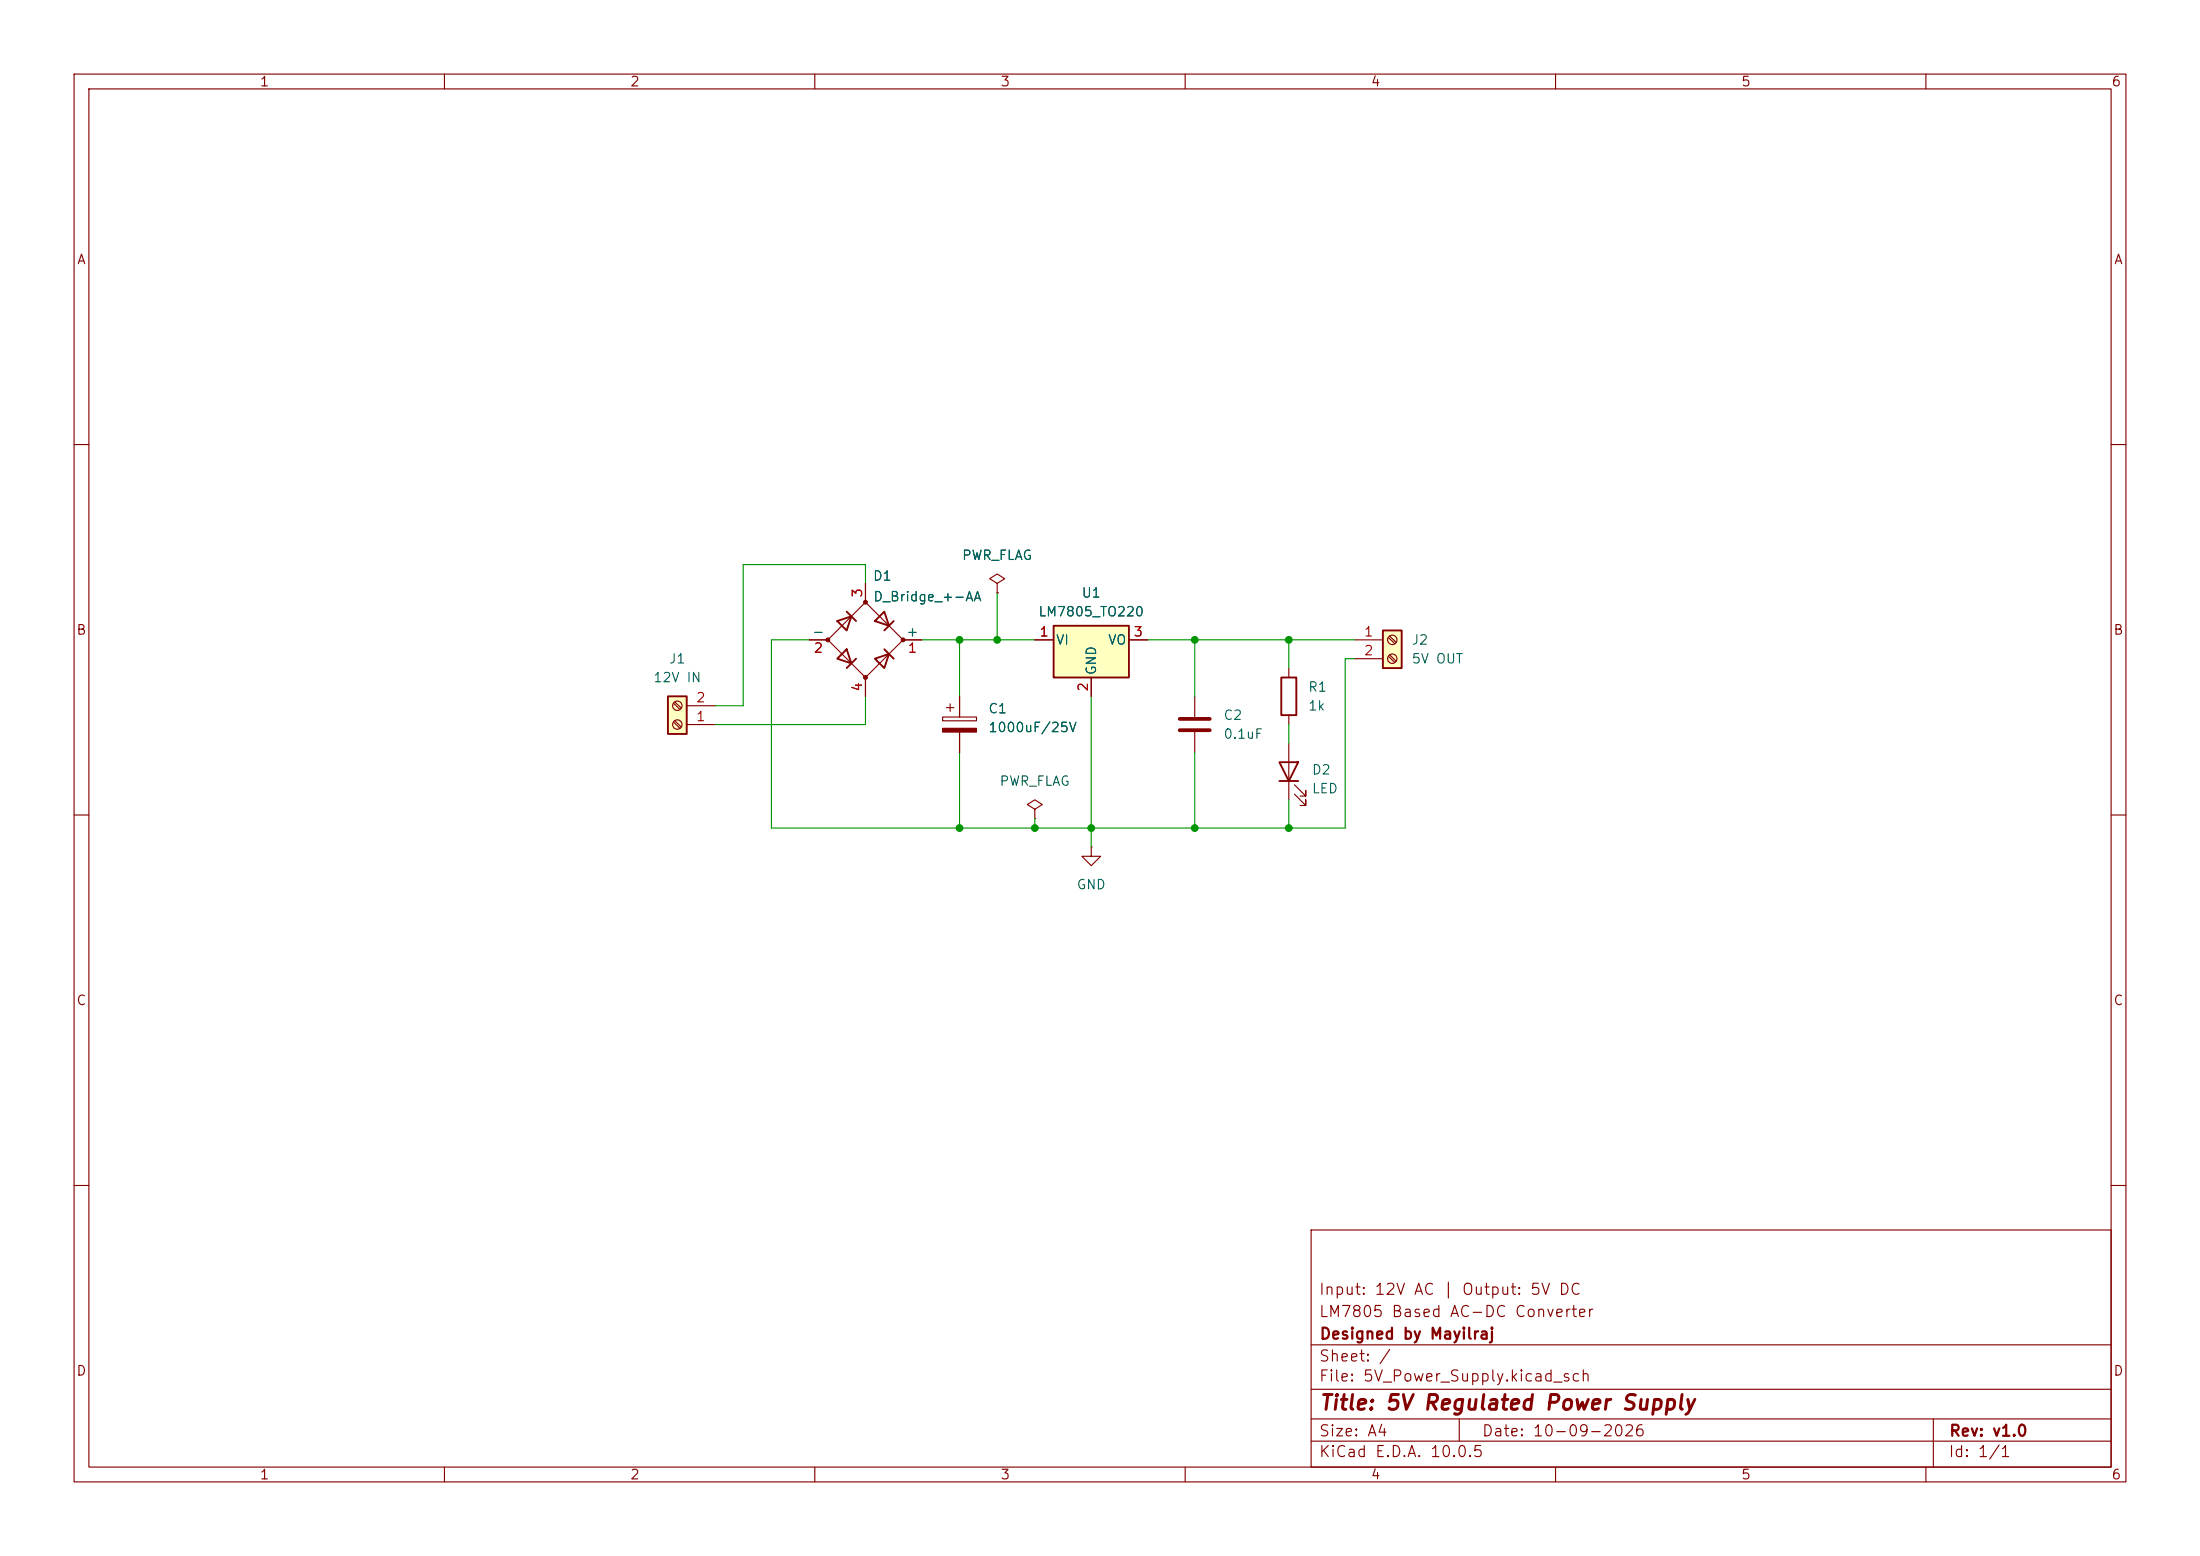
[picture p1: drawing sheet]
(kicad_sch
 (version 20260306)
 (generator "eeschema")
 (generator_version "10.0")
 (paper "A4")
 (title_block
  (title "5V Regulated Power Supply")
  (date "10-09-2026")
  (rev "v1.0")
  (company "Designed by Mayilraj ")
  (comment 1 "LM7805 Based AC-DC Converter")
  (comment 2 "Input: 12V AC | Output: 5V DC"))
 (lib_symbols
  (symbol "Connector:Screw_Terminal_01x02"
   (pin_names
    (offset 1.016) (hide yes)) (exclude_from_sim no) (in_bom yes) (on_board yes)
   (in_pos_files yes)
   (duplicate_pin_numbers_are_jumpers no)
   (property "Reference" "J" (at 0 2.54 0) (show_name no) (do_not_autoplace no) (effects (font (size 1.27 1.27))))
   (property "Value" "Screw_Terminal_01x02" (at 0 -5.08 0) (show_name no) (do_not_autoplace no) (effects (font (size 1.27 1.27))))
   (property "Footprint" "" (at 0 0 0) (show_name no) (do_not_autoplace no) (hide yes) (effects (font (size 1.27 1.27))))
   (property "Datasheet" "" (at 0 0 0) (show_name no) (do_not_autoplace no) (hide yes) (effects (font (size 1.27 1.27))))
   (property "Description" "Generic screw terminal, single row, 01x02, script generated (kicad-library-utils/schlib/autogen/connector/)" (at 0 0 0) (show_name no) (do_not_autoplace no) (hide yes) (effects (font (size 1.27 1.27))))
   (symbol "Screw_Terminal_01x02_1_1"
    (rectangle (start -1.27 1.27) (end 1.27 -3.81) (stroke (width 0.254) (type default)) (fill (type background)))
    (polyline (pts (xy -0.5334 0.3302) (xy 0.3302 -0.508)) (stroke (width 0.1524) (type default)) (fill (type none)))
    (polyline (pts (xy -0.5334 -2.2098) (xy 0.3302 -3.048)) (stroke (width 0.1524) (type default)) (fill (type none)))
    (polyline (pts (xy -0.3556 0.508) (xy 0.508 -0.3302)) (stroke (width 0.1524) (type default)) (fill (type none)))
    (polyline (pts (xy -0.3556 -2.032) (xy 0.508 -2.8702)) (stroke (width 0.1524) (type default)) (fill (type none)))
    (circle (center 0 0) (radius 0.635) (stroke (width 0.1524) (type default)) (fill (type none)))
    (circle (center 0 -2.54) (radius 0.635) (stroke (width 0.1524) (type default)) (fill (type none)))
    (pin passive line (at -5.08 0 0) (length 3.81) (name "Pin_1" (effects (font (size 1.27 1.27)))) (number "1" (effects (font (size 1.27 1.27)))))
    (pin passive line (at -5.08 -2.54 0) (length 3.81) (name "Pin_2" (effects (font (size 1.27 1.27)))) (number "2" (effects (font (size 1.27 1.27))))))
   (embedded_fonts no))
  (symbol "Device:C"
   (pin_numbers (hide yes))
   (pin_names
    (offset 0.254)) (exclude_from_sim no) (in_bom yes) (on_board yes)
   (in_pos_files yes)
   (duplicate_pin_numbers_are_jumpers no)
   (property "Reference" "C" (at 0.635 2.54 0) (show_name no) (do_not_autoplace no) (effects (font (size 1.27 1.27)) (justify left)))
   (property "Value" "C" (at 0.635 -2.54 0) (show_name no) (do_not_autoplace no) (effects (font (size 1.27 1.27)) (justify left)))
   (property "Footprint" "" (at 0.9652 -3.81 0) (show_name no) (do_not_autoplace no) (hide yes) (effects (font (size 1.27 1.27))))
   (property "Datasheet" "" (at 0 0 0) (show_name no) (do_not_autoplace no) (hide yes) (effects (font (size 1.27 1.27))))
   (property "Description" "Unpolarized capacitor" (at 0 0 0) (show_name no) (do_not_autoplace no) (hide yes) (effects (font (size 1.27 1.27))))
   (symbol "C_0_1"
    (polyline (pts (xy -2.032 0.762) (xy 2.032 0.762)) (stroke (width 0.508) (type default)) (fill (type none)))
    (polyline (pts (xy -2.032 -0.762) (xy 2.032 -0.762)) (stroke (width 0.508) (type default)) (fill (type none))))
   (symbol "C_1_1"
    (pin passive line (at 0 3.81 270) (length 2.794) (name "" (effects (font (size 1.27 1.27)))) (number "1" (effects (font (size 1.27 1.27)))))
    (pin passive line (at 0 -3.81 90) (length 2.794) (name "" (effects (font (size 1.27 1.27)))) (number "2" (effects (font (size 1.27 1.27))))))
   (embedded_fonts no))
  (symbol "Device:C_Polarized"
   (pin_numbers (hide yes))
   (pin_names
    (offset 0.254)) (exclude_from_sim no) (in_bom yes) (on_board yes)
   (in_pos_files yes)
   (duplicate_pin_numbers_are_jumpers no)
   (property "Reference" "C" (at 0.635 2.54 0) (show_name no) (do_not_autoplace no) (effects (font (size 1.27 1.27)) (justify left)))
   (property "Value" "C_Polarized" (at 0.635 -2.54 0) (show_name no) (do_not_autoplace no) (effects (font (size 1.27 1.27)) (justify left)))
   (property "Footprint" "" (at 0.9652 -3.81 0) (show_name no) (do_not_autoplace no) (hide yes) (effects (font (size 1.27 1.27))))
   (property "Datasheet" "" (at 0 0 0) (show_name no) (do_not_autoplace no) (hide yes) (effects (font (size 1.27 1.27))))
   (property "Description" "Polarized capacitor" (at 0 0 0) (show_name no) (do_not_autoplace no) (hide yes) (effects (font (size 1.27 1.27))))
   (symbol "C_Polarized_0_1"
    (rectangle (start -2.286 0.508) (end 2.286 1.016) (stroke (width 0) (type default)) (fill (type none)))
    (polyline (pts (xy -1.778 2.286) (xy -0.762 2.286)) (stroke (width 0) (type default)) (fill (type none)))
    (polyline (pts (xy -1.27 2.794) (xy -1.27 1.778)) (stroke (width 0) (type default)) (fill (type none)))
    (rectangle (start 2.286 -0.508) (end -2.286 -1.016) (stroke (width 0) (type default)) (fill (type outline))))
   (symbol "C_Polarized_1_1"
    (pin passive line (at 0 3.81 270) (length 2.794) (name "" (effects (font (size 1.27 1.27)))) (number "1" (effects (font (size 1.27 1.27)))))
    (pin passive line (at 0 -3.81 90) (length 2.794) (name "" (effects (font (size 1.27 1.27)))) (number "2" (effects (font (size 1.27 1.27))))))
   (embedded_fonts no))
  (symbol "Device:D_Bridge_+-AA"
   (pin_names
    (offset 0)) (exclude_from_sim no) (in_bom yes) (on_board yes)
   (in_pos_files yes)
   (duplicate_pin_numbers_are_jumpers no)
   (property "Reference" "D" (at 2.54 6.985 0) (show_name no) (do_not_autoplace no) (effects (font (size 1.27 1.27)) (justify left)))
   (property "Value" "D_Bridge_+-AA" (at 2.54 5.08 0) (show_name no) (do_not_autoplace no) (effects (font (size 1.27 1.27)) (justify left)))
   (property "Footprint" "" (at 0 0 0) (show_name no) (do_not_autoplace no) (hide yes) (effects (font (size 1.27 1.27))))
   (property "Datasheet" "" (at 0 0 0) (show_name no) (do_not_autoplace no) (hide yes) (effects (font (size 1.27 1.27))))
   (property "Description" "Diode bridge, +ve/-ve/AC/AC" (at 0 0 0) (show_name no) (do_not_autoplace no) (hide yes) (effects (font (size 1.27 1.27))))
   (symbol "D_Bridge_+-AA_0_1"
    (circle (center -5.08 0) (radius 0.254) (stroke (width 0) (type default)) (fill (type outline)))
    (polyline (pts (xy -5.08 0) (xy 0 -5.08) (xy 5.08 0) (xy 0 5.08) (xy -5.08 0)) (stroke (width 0) (type default)) (fill (type none)))
    (polyline (pts (xy -3.81 2.54) (xy -2.54 1.27) (xy -1.905 3.175) (xy -3.81 2.54)) (stroke (width 0.254) (type default)) (fill (type none)))
    (polyline (pts (xy -2.54 3.81) (xy -1.27 2.54)) (stroke (width 0.254) (type default)) (fill (type none)))
    (polyline (pts (xy -2.54 -1.27) (xy -3.81 -2.54) (xy -1.905 -3.175) (xy -2.54 -1.27)) (stroke (width 0.254) (type default)) (fill (type none)))
    (polyline (pts (xy -1.27 -2.54) (xy -2.54 -3.81)) (stroke (width 0.254) (type default)) (fill (type none)))
    (circle (center 0 5.08) (radius 0.254) (stroke (width 0) (type default)) (fill (type outline)))
    (circle (center 0 -5.08) (radius 0.254) (stroke (width 0) (type default)) (fill (type outline)))
    (polyline (pts (xy 1.27 2.54) (xy 2.54 3.81) (xy 3.175 1.905) (xy 1.27 2.54)) (stroke (width 0.254) (type default)) (fill (type none)))
    (polyline (pts (xy 2.54 1.27) (xy 3.81 2.54)) (stroke (width 0.254) (type default)) (fill (type none)))
    (polyline (pts (xy 2.54 -1.27) (xy 3.81 -2.54)) (stroke (width 0.254) (type default)) (fill (type none)))
    (polyline (pts (xy 3.175 -1.905) (xy 1.27 -2.54) (xy 2.54 -3.81) (xy 3.175 -1.905)) (stroke (width 0.254) (type default)) (fill (type none)))
    (circle (center 5.08 0) (radius 0.254) (stroke (width 0) (type default)) (fill (type outline))))
   (symbol "D_Bridge_+-AA_1_1"
    (pin passive line (at 7.62 0 180) (length 2.54) (name "+" (effects (font (size 1.27 1.27)))) (number "1" (effects (font (size 1.27 1.27)))))
    (pin passive line (at -7.62 0 0) (length 2.54) (name "-" (effects (font (size 1.27 1.27)))) (number "2" (effects (font (size 1.27 1.27)))))
    (pin passive line (at 0 7.62 270) (length 2.54) (name "" (effects (font (size 1.27 1.27)))) (number "3" (effects (font (size 1.27 1.27)))))
    (pin passive line (at 0 -7.62 90) (length 2.54) (name "" (effects (font (size 1.27 1.27)))) (number "4" (effects (font (size 1.27 1.27))))))
   (embedded_fonts no))
  (symbol "Device:LED"
   (pin_numbers (hide yes))
   (pin_names
    (offset 1.016) (hide yes)) (exclude_from_sim no) (in_bom yes) (on_board yes)
   (in_pos_files yes)
   (duplicate_pin_numbers_are_jumpers no)
   (property "Reference" "D" (at 0 2.54 0) (show_name no) (do_not_autoplace no) (effects (font (size 1.27 1.27))))
   (property "Value" "LED" (at 0 -2.54 0) (show_name no) (do_not_autoplace no) (effects (font (size 1.27 1.27))))
   (property "Footprint" "" (at 0 0 0) (show_name no) (do_not_autoplace no) (hide yes) (effects (font (size 1.27 1.27))))
   (property "Datasheet" "" (at 0 0 0) (show_name no) (do_not_autoplace no) (hide yes) (effects (font (size 1.27 1.27))))
   (property "Description" "Light emitting diode" (at 0 0 0) (show_name no) (do_not_autoplace no) (hide yes) (effects (font (size 1.27 1.27))))
   (property "Sim.Pins" "1=K 2=A" (at 0 0 0) (show_name no) (do_not_autoplace no) (hide yes) (effects (font (size 1.27 1.27))))
   (symbol "LED_0_1"
    (polyline (pts (xy -3.048 -0.762) (xy -4.572 -2.286) (xy -3.81 -2.286) (xy -4.572 -2.286) (xy -4.572 -1.524)) (stroke (width 0) (type default)) (fill (type none)))
    (polyline (pts (xy -1.778 -0.762) (xy -3.302 -2.286) (xy -2.54 -2.286) (xy -3.302 -2.286) (xy -3.302 -1.524)) (stroke (width 0) (type default)) (fill (type none)))
    (polyline (pts (xy -1.27 0) (xy 1.27 0)) (stroke (width 0) (type default)) (fill (type none)))
    (polyline (pts (xy -1.27 -1.27) (xy -1.27 1.27)) (stroke (width 0.254) (type default)) (fill (type none)))
    (polyline (pts (xy 1.27 -1.27) (xy 1.27 1.27) (xy -1.27 0) (xy 1.27 -1.27)) (stroke (width 0.254) (type default)) (fill (type none))))
   (symbol "LED_1_1"
    (pin passive line (at -3.81 0 0) (length 2.54) (name "K" (effects (font (size 1.27 1.27)))) (number "1" (effects (font (size 1.27 1.27)))))
    (pin passive line (at 3.81 0 180) (length 2.54) (name "A" (effects (font (size 1.27 1.27)))) (number "2" (effects (font (size 1.27 1.27))))))
   (embedded_fonts no))
  (symbol "Device:R"
   (pin_numbers (hide yes))
   (pin_names
    (offset 0)) (exclude_from_sim no) (in_bom yes) (on_board yes)
   (in_pos_files yes)
   (duplicate_pin_numbers_are_jumpers no)
   (property "Reference" "R" (at 2.032 0 90) (show_name no) (do_not_autoplace no) (effects (font (size 1.27 1.27))))
   (property "Value" "R" (at 0 0 90) (show_name no) (do_not_autoplace no) (effects (font (size 1.27 1.27))))
   (property "Footprint" "" (at -1.778 0 90) (show_name no) (do_not_autoplace no) (hide yes) (effects (font (size 1.27 1.27))))
   (property "Datasheet" "" (at 0 0 0) (show_name no) (do_not_autoplace no) (hide yes) (effects (font (size 1.27 1.27))))
   (property "Description" "Resistor" (at 0 0 0) (show_name no) (do_not_autoplace no) (hide yes) (effects (font (size 1.27 1.27))))
   (symbol "R_0_1"
    (rectangle (start -1.016 -2.54) (end 1.016 2.54) (stroke (width 0.254) (type default)) (fill (type none))))
   (symbol "R_1_1"
    (pin passive line (at 0 3.81 270) (length 1.27) (name "" (effects (font (size 1.27 1.27)))) (number "1" (effects (font (size 1.27 1.27)))))
    (pin passive line (at 0 -3.81 90) (length 1.27) (name "" (effects (font (size 1.27 1.27)))) (number "2" (effects (font (size 1.27 1.27))))))
   (embedded_fonts no))
  (symbol "Regulator_Linear:LM7805_TO220"
   (pin_names
    (offset 0.254)) (exclude_from_sim no) (in_bom yes) (on_board yes)
   (in_pos_files yes)
   (duplicate_pin_numbers_are_jumpers no)
   (property "Reference" "U" (at -3.81 3.175 0) (show_name no) (do_not_autoplace no) (effects (font (size 1.27 1.27))))
   (property "Value" "LM7805_TO220" (at 0 3.175 0) (show_name no) (do_not_autoplace no) (effects (font (size 1.27 1.27)) (justify left)))
   (property "Footprint" "Package_TO_SOT_THT:TO-220-3_Vertical" (at 0 5.715 0) (show_name no) (do_not_autoplace no) (hide yes) (effects (font (size 1.27 1.27)
    (italic yes))))
   (property "Datasheet" "https://www.onsemi.cn/PowerSolutions/document/MC7800-D.PDF" (at 0 -1.27 0) (show_name no) (do_not_autoplace no) (hide yes) (effects (font (size 1.27 1.27))))
   (property "Description" "Positive 1A 35V Linear Regulator, Fixed Output 5V, TO-220" (at 0 0 0) (show_name no) (do_not_autoplace no) (hide yes) (effects (font (size 1.27 1.27))))
   (symbol "LM7805_TO220_0_1"
    (rectangle (start -5.08 1.905) (end 5.08 -5.08) (stroke (width 0.254) (type default)) (fill (type background))))
   (symbol "LM7805_TO220_1_1"
    (pin power_in line (at -7.62 0 0) (length 2.54) (name "VI" (effects (font (size 1.27 1.27)))) (number "1" (effects (font (size 1.27 1.27)))))
    (pin power_in line (at 0 -7.62 90) (length 2.54) (name "GND" (effects (font (size 1.27 1.27)))) (number "2" (effects (font (size 1.27 1.27)))))
    (pin power_out line (at 7.62 0 180) (length 2.54) (name "VO" (effects (font (size 1.27 1.27)))) (number "3" (effects (font (size 1.27 1.27))))))
   (embedded_fonts no))
  (symbol "power:GND"
   (power global)
   (pin_numbers (hide yes))
   (pin_names
    (offset 0) (hide yes)) (exclude_from_sim no) (in_bom yes) (on_board yes)
   (in_pos_files yes)
   (duplicate_pin_numbers_are_jumpers no)
   (property "Reference" "#PWR" (at 0 -6.35 0) (show_name no) (do_not_autoplace no) (hide yes) (effects (font (size 1.27 1.27))))
   (property "Value" "GND" (at 0 -3.81 0) (show_name no) (do_not_autoplace no) (effects (font (size 1.27 1.27))))
   (property "Footprint" "" (at 0 0 0) (show_name no) (do_not_autoplace no) (hide yes) (effects (font (size 1.27 1.27))))
   (property "Datasheet" "" (at 0 0 0) (show_name no) (do_not_autoplace no) (hide yes) (effects (font (size 1.27 1.27))))
   (property "Description" "Power symbol creates a global label with name \"GND\" , ground" (at 0 0 0) (show_name no) (do_not_autoplace no) (hide yes) (effects (font (size 1.27 1.27))))
   (symbol "GND_0_1"
    (polyline (pts (xy 0 0) (xy 0 -1.27) (xy 1.27 -1.27) (xy 0 -2.54) (xy -1.27 -1.27) (xy 0 -1.27)) (stroke (width 0) (type default)) (fill (type none))))
   (symbol "GND_1_1"
    (pin power_in line (at 0 0 270) (length 0) (name "" (effects (font (size 1.27 1.27)))) (number "1" (effects (font (size 1.27 1.27))))))
   (embedded_fonts no))
  (symbol "power:PWR_FLAG"
   (power global)
   (pin_numbers (hide yes))
   (pin_names
    (offset 0) (hide yes)) (exclude_from_sim no) (in_bom yes) (on_board yes)
   (in_pos_files yes)
   (duplicate_pin_numbers_are_jumpers no)
   (property "Reference" "#FLG" (at 0 1.905 0) (show_name no) (do_not_autoplace no) (hide yes) (effects (font (size 1.27 1.27))))
   (property "Value" "PWR_FLAG" (at 0 3.81 0) (show_name no) (do_not_autoplace no) (effects (font (size 1.27 1.27))))
   (property "Footprint" "" (at 0 0 0) (show_name no) (do_not_autoplace no) (hide yes) (effects (font (size 1.27 1.27))))
   (property "Datasheet" "" (at 0 0 0) (show_name no) (do_not_autoplace no) (hide yes) (effects (font (size 1.27 1.27))))
   (property "Description" "Special symbol for telling ERC where power comes from" (at 0 0 0) (show_name no) (do_not_autoplace no) (hide yes) (effects (font (size 1.27 1.27))))
   (symbol "PWR_FLAG_0_0"
    (pin power_out line (at 0 0 90) (length 0) (name "" (effects (font (size 1.27 1.27)))) (number "1" (effects (font (size 1.27 1.27))))))
   (symbol "PWR_FLAG_0_1"
    (polyline (pts (xy 0 0) (xy 0 1.27) (xy -1.016 1.905) (xy 0 2.54) (xy 1.016 1.905) (xy 0 1.27)) (stroke (width 0) (type default)) (fill (type none))))
   (embedded_fonts no)))
 (junction
  (at 147.32 111.76)
  (diameter 0)
  (color 0 0 0 0))
 (junction
  (at 173.99 86.36)
  (diameter 0)
  (color 0 0 0 0))
 (junction
  (at 129.54 111.76)
  (diameter 0)
  (color 0 0 0 0))
 (junction
  (at 173.99 111.76)
  (diameter 0)
  (color 0 0 0 0))
 (junction
  (at 129.54 86.36)
  (diameter 0)
  (color 0 0 0 0))
 (junction
  (at 134.62 86.36)
  (diameter 0)
  (color 0 0 0 0))
 (junction
  (at 161.29 111.76)
  (diameter 0)
  (color 0 0 0 0))
 (junction
  (at 139.7 111.76)
  (diameter 0)
  (color 0 0 0 0))
 (junction
  (at 161.29 86.36)
  (diameter 0)
  (color 0 0 0 0))
 (wire
  (pts (xy 173.99 86.36) (xy 182.88 86.36))
  (stroke (width 0) (type default)))
 (wire
  (pts (xy 173.99 111.76) (xy 181.61 111.76))
  (stroke (width 0) (type default)))
 (wire
  (pts (xy 134.62 86.36) (xy 139.7 86.36))
  (stroke (width 0) (type default)))
 (wire
  (pts (xy 116.84 76.2) (xy 116.84 78.74))
  (stroke (width 0) (type default)))
 (wire
  (pts (xy 109.22 86.36) (xy 104.14 86.36))
  (stroke (width 0) (type default)))
 (wire
  (pts (xy 161.29 111.76) (xy 173.99 111.76))
  (stroke (width 0) (type default)))
 (wire
  (pts (xy 100.33 76.2) (xy 116.84 76.2))
  (stroke (width 0) (type default)))
 (wire
  (pts (xy 161.29 86.36) (xy 161.29 93.98))
  (stroke (width 0) (type default)))
 (wire
  (pts (xy 182.88 88.9) (xy 181.61 88.9))
  (stroke (width 0) (type default)))
 (wire
  (pts (xy 116.84 97.79) (xy 116.84 93.98))
  (stroke (width 0) (type default)))
 (wire
  (pts (xy 147.32 93.98) (xy 147.32 111.76))
  (stroke (width 0) (type default)))
 (wire
  (pts (xy 154.94 86.36) (xy 161.29 86.36))
  (stroke (width 0) (type default)))
 (wire
  (pts (xy 129.54 86.36) (xy 129.54 93.98))
  (stroke (width 0) (type default)))
 (wire
  (pts (xy 139.7 111.76) (xy 161.29 111.76))
  (stroke (width 0) (type default)))
 (wire
  (pts (xy 104.14 86.36) (xy 104.14 111.76))
  (stroke (width 0) (type default)))
 (wire
  (pts (xy 96.52 95.25) (xy 100.33 95.25))
  (stroke (width 0) (type default)))
 (wire
  (pts (xy 129.54 101.6) (xy 129.54 111.76))
  (stroke (width 0) (type default)))
 (wire
  (pts (xy 173.99 107.95) (xy 173.99 111.76))
  (stroke (width 0) (type default)))
 (wire
  (pts (xy 100.33 95.25) (xy 100.33 76.2))
  (stroke (width 0) (type default)))
 (wire
  (pts (xy 181.61 88.9) (xy 181.61 111.76))
  (stroke (width 0) (type default)))
 (wire
  (pts (xy 161.29 86.36) (xy 173.99 86.36))
  (stroke (width 0) (type default)))
 (wire
  (pts (xy 173.99 86.36) (xy 173.99 90.17))
  (stroke (width 0) (type default)))
 (wire
  (pts (xy 161.29 101.6) (xy 161.29 111.76))
  (stroke (width 0) (type default)))
 (wire
  (pts (xy 139.7 110.49) (xy 139.7 111.76))
  (stroke (width 0) (type default)))
 (wire
  (pts (xy 134.62 80.01) (xy 134.62 86.36))
  (stroke (width 0) (type default)))
 (wire
  (pts (xy 96.52 97.79) (xy 116.84 97.79))
  (stroke (width 0) (type default)))
 (wire
  (pts (xy 129.54 86.36) (xy 134.62 86.36))
  (stroke (width 0) (type default)))
 (wire
  (pts (xy 173.99 97.79) (xy 173.99 100.33))
  (stroke (width 0) (type default)))
 (wire
  (pts (xy 104.14 111.76) (xy 129.54 111.76))
  (stroke (width 0) (type default)))
 (wire
  (pts (xy 129.54 111.76) (xy 139.7 111.76))
  (stroke (width 0) (type default)))
 (wire
  (pts (xy 124.46 86.36) (xy 129.54 86.36))
  (stroke (width 0) (type default)))
 (wire
  (pts (xy 147.32 111.76) (xy 147.32 114.3))
  (stroke (width 0) (type default)))
 (symbol
  (lib_id "power:PWR_FLAG")
  (at 134.62 80.01 0)
  (unit 1)
  (body_style 1)
  (exclude_from_sim no)
  (in_bom yes)
  (on_board yes)
  (in_pos_files yes)
  (dnp no)
  (fields_autoplaced yes)
  (property "Reference" "#FLG01" (at 134.62 78.105 0) (hide yes) (show_name no) (do_not_autoplace no) (effects (font (size 1.27 1.27))))
  (property "Value" "PWR_FLAG" (at 134.62 74.93 0) (show_name no) (do_not_autoplace no) (effects (font (size 1.27 1.27))))
  (property "Footprint" "" (at 134.62 80.01 0) (hide yes) (show_name no) (do_not_autoplace no) (effects (font (size 1.27 1.27))))
  (property "Datasheet" "" (at 134.62 80.01 0) (hide yes) (show_name no) (do_not_autoplace no) (effects (font (size 1.27 1.27))))
  (property "Description" "Special symbol for telling ERC where power comes from" (at 134.62 80.01 0) (hide yes) (show_name no) (do_not_autoplace no) (effects (font (size 1.27 1.27))))
  (pin "1"))
 (symbol
  (lib_id "Device:R")
  (at 173.99 93.98 180)
  (unit 1)
  (body_style 1)
  (exclude_from_sim no)
  (in_bom yes)
  (on_board yes)
  (in_pos_files yes)
  (dnp no)
  (fields_autoplaced yes)
  (property "Reference" "R1" (at 176.53 92.7099 0) (show_name no) (do_not_autoplace no) (effects (font (size 1.27 1.27)) (justify right)))
  (property "Value" "1k" (at 176.53 95.2499 0) (show_name no) (do_not_autoplace no) (effects (font (size 1.27 1.27)) (justify right)))
  (property "Footprint" "Resistor_THT:R_Axial_DIN0207_L6.3mm_D2.5mm_P7.62mm_Horizontal" (at 175.768 93.98 90) (hide yes) (show_name no) (do_not_autoplace no) (effects (font (size 1.27 1.27))))
  (property "Datasheet" "" (at 173.99 93.98 0) (hide yes) (show_name no) (do_not_autoplace no) (effects (font (size 1.27 1.27))))
  (property "Description" "Resistor" (at 173.99 93.98 0) (hide yes) (show_name no) (do_not_autoplace no) (effects (font (size 1.27 1.27))))
  (pin "1")
  (pin "2"))
 (symbol
  (lib_id "Connector:Screw_Terminal_01x02")
  (at 187.96 86.36 0)
  (unit 1)
  (body_style 1)
  (exclude_from_sim no)
  (in_bom yes)
  (on_board yes)
  (in_pos_files yes)
  (dnp no)
  (fields_autoplaced yes)
  (property "Reference" "J2" (at 190.5 86.3599 0) (show_name no) (do_not_autoplace no) (effects (font (size 1.27 1.27)) (justify left)))
  (property "Value" "5V OUT" (at 190.5 88.8999 0) (show_name no) (do_not_autoplace no) (effects (font (size 1.27 1.27)) (justify left)))
  (property "Footprint" "TerminalBlock_Phoenix:TerminalBlock_Phoenix_MKDS-1,5-2_1x02_P5.00mm_Horizontal" (at 187.96 86.36 0) (hide yes) (show_name no) (do_not_autoplace no) (effects (font (size 1.27 1.27))))
  (property "Datasheet" "" (at 187.96 86.36 0) (hide yes) (show_name no) (do_not_autoplace no) (effects (font (size 1.27 1.27))))
  (property "Description" "Generic screw terminal, single row, 01x02, script generated (kicad-library-utils/schlib/autogen/connector/)" (at 187.96 86.36 0) (hide yes) (show_name no) (do_not_autoplace no) (effects (font (size 1.27 1.27))))
  (pin "2")
  (pin "1"))
 (symbol
  (lib_id "Device:D_Bridge_+-AA")
  (at 116.84 86.36 0)
  (unit 1)
  (body_style 1)
  (exclude_from_sim no)
  (in_bom yes)
  (on_board yes)
  (in_pos_files yes)
  (dnp no)
  (property "Reference" "D1" (at 119.126 77.724 0) (show_name no) (do_not_autoplace no) (effects (font (size 1.27 1.27))))
  (property "Value" "D_Bridge_+-AA" (at 125.222 80.518 0) (show_name no) (do_not_autoplace no) (effects (font (size 1.27 1.27))))
  (property "Footprint" "Diode_THT:Diode_Bridge_Round_D8.9mm" (at 116.84 86.36 0) (hide yes) (show_name no) (do_not_autoplace no) (effects (font (size 1.27 1.27))))
  (property "Datasheet" "" (at 116.84 86.36 0) (hide yes) (show_name no) (do_not_autoplace no) (effects (font (size 1.27 1.27))))
  (property "Description" "Diode bridge, +ve/-ve/AC/AC" (at 116.84 86.36 0) (hide yes) (show_name no) (do_not_autoplace no) (effects (font (size 1.27 1.27))))
  (pin "3")
  (pin "1")
  (pin "2")
  (pin "4"))
 (symbol
  (lib_id "Connector:Screw_Terminal_01x02")
  (at 91.44 97.79 180)
  (unit 1)
  (body_style 1)
  (exclude_from_sim no)
  (in_bom yes)
  (on_board yes)
  (in_pos_files yes)
  (dnp no)
  (fields_autoplaced yes)
  (property "Reference" "J1" (at 91.44 88.9 0) (show_name no) (do_not_autoplace no) (effects (font (size 1.27 1.27))))
  (property "Value" "12V IN" (at 91.44 91.44 0) (show_name no) (do_not_autoplace no) (effects (font (size 1.27 1.27))))
  (property "Footprint" "TerminalBlock_Phoenix:TerminalBlock_Phoenix_MKDS-1,5-2_1x02_P5.00mm_Horizontal" (at 91.44 97.79 0) (hide yes) (show_name no) (do_not_autoplace no) (effects (font (size 1.27 1.27))))
  (property "Datasheet" "" (at 91.44 97.79 0) (hide yes) (show_name no) (do_not_autoplace no) (effects (font (size 1.27 1.27))))
  (property "Description" "Generic screw terminal, single row, 01x02, script generated (kicad-library-utils/schlib/autogen/connector/)" (at 91.44 97.79 0) (hide yes) (show_name no) (do_not_autoplace no) (effects (font (size 1.27 1.27))))
  (pin "2")
  (pin "1"))
 (symbol
  (lib_id "power:GND")
  (at 147.32 114.3 0)
  (unit 1)
  (body_style 1)
  (exclude_from_sim no)
  (in_bom yes)
  (on_board yes)
  (in_pos_files yes)
  (dnp no)
  (fields_autoplaced yes)
  (property "Reference" "#PWR01" (at 147.32 120.65 0) (hide yes) (show_name no) (do_not_autoplace no) (effects (font (size 1.27 1.27))))
  (property "Value" "GND" (at 147.32 119.38 0) (show_name no) (do_not_autoplace no) (effects (font (size 1.27 1.27))))
  (property "Footprint" "" (at 147.32 114.3 0) (hide yes) (show_name no) (do_not_autoplace no) (effects (font (size 1.27 1.27))))
  (property "Datasheet" "" (at 147.32 114.3 0) (hide yes) (show_name no) (do_not_autoplace no) (effects (font (size 1.27 1.27))))
  (property "Description" "Power symbol creates a global label with name \"GND\" , ground" (at 147.32 114.3 0) (hide yes) (show_name no) (do_not_autoplace no) (effects (font (size 1.27 1.27))))
  (pin "1"))
 (symbol
  (lib_id "Device:C_Polarized")
  (at 129.54 97.79 0)
  (unit 1)
  (body_style 1)
  (exclude_from_sim no)
  (in_bom yes)
  (on_board yes)
  (in_pos_files yes)
  (dnp no)
  (fields_autoplaced yes)
  (property "Reference" "C1" (at 133.35 95.6309 0) (show_name no) (do_not_autoplace no) (effects (font (size 1.27 1.27)) (justify left)))
  (property "Value" "1000uF/25V" (at 133.35 98.1709 0) (show_name no) (do_not_autoplace no) (effects (font (size 1.27 1.27)) (justify left)))
  (property "Footprint" "Capacitor_THT:CP_Radial_D8.0mm_P3.50mm" (at 130.5052 101.6 0) (hide yes) (show_name no) (do_not_autoplace no) (effects (font (size 1.27 1.27))))
  (property "Datasheet" "" (at 129.54 97.79 0) (hide yes) (show_name no) (do_not_autoplace no) (effects (font (size 1.27 1.27))))
  (property "Description" "Polarized capacitor" (at 129.54 97.79 0) (hide yes) (show_name no) (do_not_autoplace no) (effects (font (size 1.27 1.27))))
  (pin "2")
  (pin "1"))
 (symbol
  (lib_id "Device:LED")
  (at 173.99 104.14 90)
  (unit 1)
  (body_style 1)
  (exclude_from_sim no)
  (in_bom yes)
  (on_board yes)
  (in_pos_files yes)
  (dnp no)
  (property "Reference" "D2" (at 177.038 103.886 90) (show_name no) (do_not_autoplace no) (effects (font (size 1.27 1.27)) (justify right)))
  (property "Value" "LED" (at 177.038 106.426 90) (show_name no) (do_not_autoplace no) (effects (font (size 1.27 1.27)) (justify right)))
  (property "Footprint" "LED_THT:LED_D5.0mm" (at 173.99 104.14 0) (hide yes) (show_name no) (do_not_autoplace no) (effects (font (size 1.27 1.27))))
  (property "Datasheet" "" (at 173.99 104.14 0) (hide yes) (show_name no) (do_not_autoplace no) (effects (font (size 1.27 1.27))))
  (property "Description" "Light emitting diode" (at 173.99 104.14 0) (hide yes) (show_name no) (do_not_autoplace no) (effects (font (size 1.27 1.27))))
  (property "Sim.Pins" "1=K 2=A" (at 173.99 104.14 0) (hide yes) (show_name no) (do_not_autoplace no) (effects (font (size 1.27 1.27))))
  (pin "1")
  (pin "2"))
 (symbol
  (lib_id "Regulator_Linear:LM7805_TO220")
  (at 147.32 86.36 0)
  (unit 1)
  (body_style 1)
  (exclude_from_sim no)
  (in_bom yes)
  (on_board yes)
  (in_pos_files yes)
  (dnp no)
  (fields_autoplaced yes)
  (property "Reference" "U1" (at 147.32 80.01 0) (show_name no) (do_not_autoplace no) (effects (font (size 1.27 1.27))))
  (property "Value" "LM7805_TO220" (at 147.32 82.55 0) (show_name no) (do_not_autoplace no) (effects (font (size 1.27 1.27))))
  (property "Footprint" "Package_TO_SOT_THT:TO-220-3_Vertical" (at 147.32 80.645 0) (hide yes) (show_name no) (do_not_autoplace no) (effects (font (size 1.27 1.27)
    (italic yes))))
  (property "Datasheet" "https://www.onsemi.cn/PowerSolutions/document/MC7800-D.PDF" (at 147.32 87.63 0) (hide yes) (show_name no) (do_not_autoplace no) (effects (font (size 1.27 1.27))))
  (property "Description" "Positive 1A 35V Linear Regulator, Fixed Output 5V, TO-220" (at 147.32 86.36 0) (hide yes) (show_name no) (do_not_autoplace no) (effects (font (size 1.27 1.27))))
  (pin "1")
  (pin "3")
  (pin "2"))
 (symbol
  (lib_id "Device:C")
  (at 161.29 97.79 0)
  (unit 1)
  (body_style 1)
  (exclude_from_sim no)
  (in_bom yes)
  (on_board yes)
  (in_pos_files yes)
  (dnp no)
  (fields_autoplaced yes)
  (property "Reference" "C2" (at 165.1 96.5199 0) (show_name no) (do_not_autoplace no) (effects (font (size 1.27 1.27)) (justify left)))
  (property "Value" "0.1uF" (at 165.1 99.0599 0) (show_name no) (do_not_autoplace no) (effects (font (size 1.27 1.27)) (justify left)))
  (property "Footprint" "Capacitor_THT:C_Disc_D5.0mm_W2.5mm_P5.00mm" (at 162.2552 101.6 0) (hide yes) (show_name no) (do_not_autoplace no) (effects (font (size 1.27 1.27))))
  (property "Datasheet" "" (at 161.29 97.79 0) (hide yes) (show_name no) (do_not_autoplace no) (effects (font (size 1.27 1.27))))
  (property "Description" "Unpolarized capacitor" (at 161.29 97.79 0) (hide yes) (show_name no) (do_not_autoplace no) (effects (font (size 1.27 1.27))))
  (pin "2")
  (pin "1"))
 (symbol
  (lib_id "power:PWR_FLAG")
  (at 139.7 110.49 0)
  (unit 1)
  (body_style 1)
  (exclude_from_sim no)
  (in_bom yes)
  (on_board yes)
  (in_pos_files yes)
  (dnp no)
  (fields_autoplaced yes)
  (property "Reference" "#FLG02" (at 139.7 108.585 0) (hide yes) (show_name no) (do_not_autoplace no) (effects (font (size 1.27 1.27))))
  (property "Value" "PWR_FLAG" (at 139.7 105.41 0) (show_name no) (do_not_autoplace no) (effects (font (size 1.27 1.27))))
  (property "Footprint" "" (at 139.7 110.49 0) (hide yes) (show_name no) (do_not_autoplace no) (effects (font (size 1.27 1.27))))
  (property "Datasheet" "" (at 139.7 110.49 0) (hide yes) (show_name no) (do_not_autoplace no) (effects (font (size 1.27 1.27))))
  (property "Description" "Special symbol for telling ERC where power comes from" (at 139.7 110.49 0) (hide yes) (show_name no) (do_not_autoplace no) (effects (font (size 1.27 1.27))))
  (pin "1"))
 (sheet_instances
  (path ""
   (page "1")))
 (embedded_fonts no))
